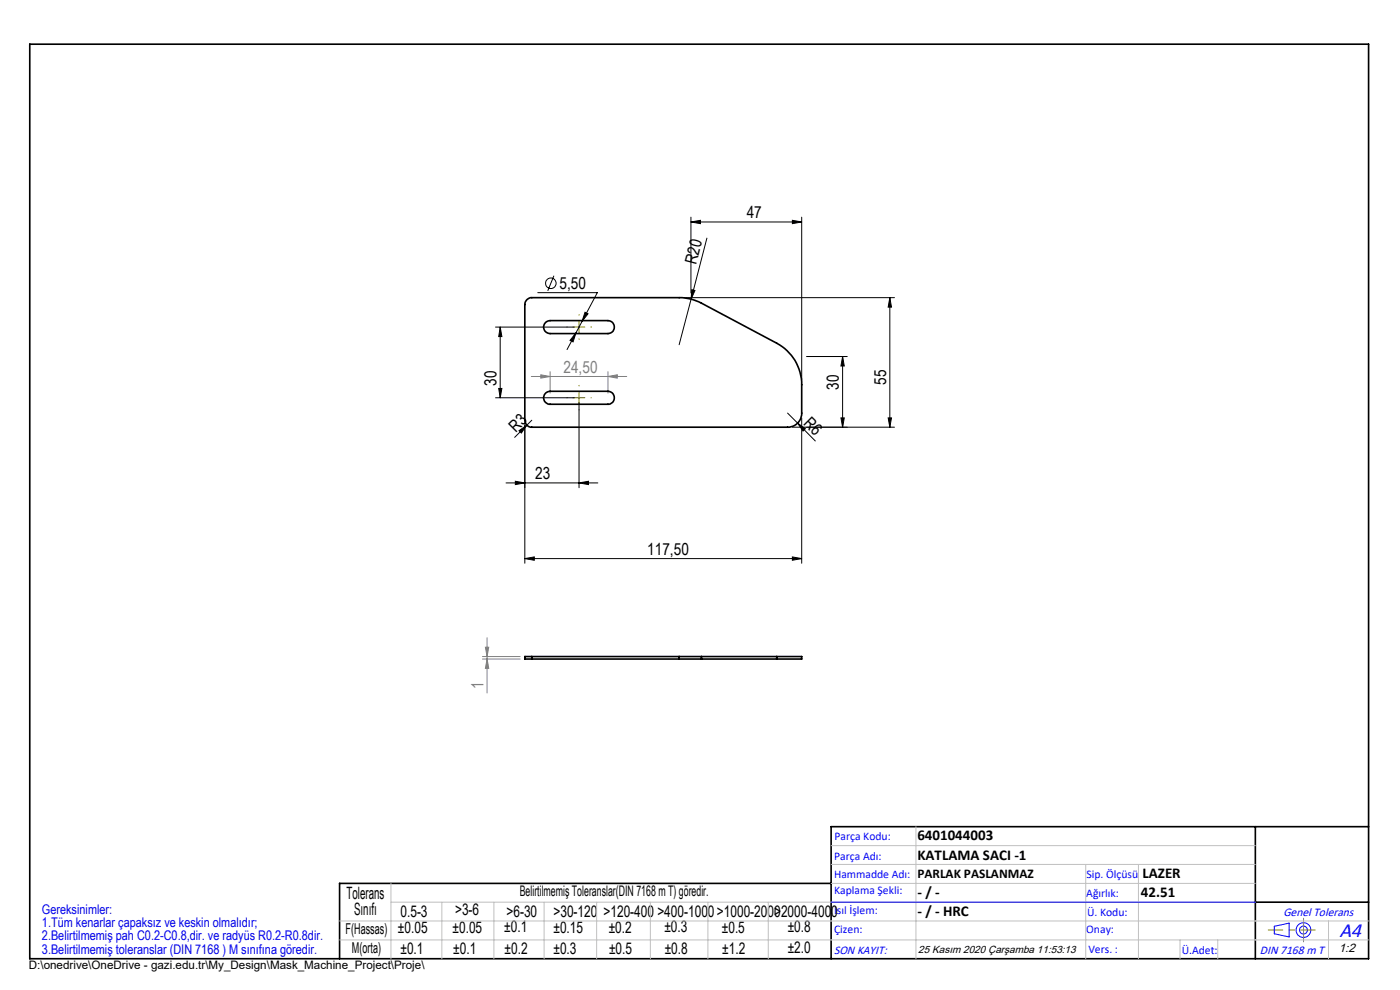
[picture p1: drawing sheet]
<svg xmlns="http://www.w3.org/2000/svg" width="297mm" height="210mm" viewBox="0 0 297 210" stroke-linecap="round" stroke-linejoin="round" font-family="sans-serif">
<g fill="none" stroke="#000" stroke-width=".21">
<path d="M117.5 58.5l-1.3 3.2M146.6 47.1l2-.4v.7zM146.6 46.1v16.1M146.6 47.1h23.5M150 50.5l-3.4 13M168.1 46.7l2 .4-2 .3zM170.1 46.1v34.5M105.1 69.4h16.7M106.1 69.4l.4 2h-.7zM106.1 69.4v15M114.1 62.1h12.6l-3.2 6.1M122.2 70.6l-.6 1.9-.7-.3z"/>
<path d="M122.2 70.6l-1.9 3.5M123.5 68.2l-1.3 2.4M124.1 66.2l.6 .4-1.2 1.6zM145.1 63.1h44.7M146.6 63.5l-2.5 9.6M146.8 61.4l.6 .2-.8 1.9zM171.1 75.6h8.6M178.8 75.6v15M178.8 75.6l.3 2h-.7zM188.8 63.1l.3 2h-.7zM188.8 63.1v27.5M105.1 84.4h16.7"/>
<path d="M105.8 82.4h.7l-.4 2zM110.1 91.4l1.7-1.2-1.2 1.7zM111.3 90.1v29.4M112.8 89.1l-3.6 3.7M122.8 85.4v18.1M167.1 87.6l2.1 2.1M168.1 90.6h21.7M169.2 89.7l1.7 1.2-.5 .5zM169.2 89.7l3.8 3.8M170.1 88.6v30.9M178.4 88.6h.7l-.3 2zM188.4 88.6h.7l-.3 2z"/>
<path d="M107.4 102.4h19.4M109.3 102.1l2 .3-2 .4zM111.3 118.5l2-.4v.7zM111.3 118.5h58.8M122.8 102.4l2-.3v.7zM168.1 118.1l2 .4-2 .3z"/>
<circle cx="116.9" cy="60.1" r="1.12"/>
</g>
<g fill="none" stroke="#00f" stroke-width=".21">
<path d="M176.3 191.4h90M270.3 196.5l3.2-.7v2.9l-3.2-.6z"/>
<circle cx="276.5" cy="197.3" r="1.57"/>
<circle cx="276.5" cy="197.3" r=".83"/>
</g>
<path d="M112.7 79.9h20.3M114.7 79.5l2 .4-2 .3zM116.7 78.8v4.6M129 79.9l2-.4v.7zM129 78.8v4.6M102.3 139.8h8M102.3 139.3h8M103 137.3h.7l-.4 2zM103.3 135.3v11.7M103.3 139.8l.4 2h-.7z" fill="none" stroke="#808080" stroke-width=".21"/>
<path d="M120.4 69.4h-.2M122.9 66.9v-.2M122.9 71.9v.1M125.4 69.4h.1M120.4 84.4h-.2M122.9 81.9v-.2M122.9 86.9v.1M125.4 84.4h.1" fill="none" stroke="#808000" stroke-width=".21" stroke-dasharray="15.2 1.3 1.3 1.3"/>
<path d="M121.6 69.4h2.5M122.8 68.1v2.5M121.6 84.4h2.5M122.8 83.1v2.5" fill="none" stroke="#808000" stroke-width=".21"/>
<path d="M6.3 9.4h284v194h-284zM266.3 175.4v28M290.3 175.4h-114v28M176.3 187.4h-104.3v16M266.3 191.4h24" fill="none" stroke="#000" stroke-width=".35"/>
<path d="M279 197.3h-9.9" fill="none" stroke="#f00" stroke-width=".21" stroke-dasharray="15.2 1.3 1.3 1.3" stroke-dashoffset="12.2"/>
<path d="M276.5 197.3v2.5M276.5 197.3v-2.5" fill="none" stroke="#808080" stroke-width=".21" stroke-dasharray="15.2 1.3 1.3 1.3"/>
<g fill="none" stroke="#c0c0c0" stroke-width=".21">
<path d="M176.3 179.4h90M194.3 175.4v28M72 199.4h218.3M72 195.4h218.3M82.9 187.4v16M82.9 191.4h183.4M93.7 191.4v12M104.8 191.4v12M115.4 191.4v12M126.6 191.4v12M138 191.4v12M150.2 191.4v12"/>
<path d="M163 191.4v12M176.3 183.4h90M176.3 187.4h90M230.3 183.4v20M241.5 183.4v20M250.3 199.4v4M258.3 199.4v4M281.8 195.4v8"/>
</g>
<g fill="#000">
<path d="M146.8 61.4l.6 .2-.8 1.9zM110.1 91.4l1.7-1.2-1.2 1.7zM169.2 89.7l1.7 1.2-.5 .5z"/>
<path d="M146.6 47.1l2-.4v.7zM168.1 46.7l2 .4-2 .3z"/>
<path d="M122.2 70.6l-1.3 1.6 .7 .3zM124.1 66.2l-.6 2 1.2-1.6z"/>
<path d="M188.8 63.1l.3 2h-.7zM188.4 88.6h.7l-.3 2zM106.1 69.4l.4 2h-.7zM105.8 82.4h.7l-.4 2z"/>
<path d="M178.4 88.6h.7l-.3 2zM178.8 75.6l.3 2h-.7z"/>
<path d="M122.8 102.4l2-.3v.7zM109.3 102.1l2 .3-2 .4z"/>
<path d="M168.1 118.1l2 .4-2 .3zM111.3 118.5l2-.4v.7z"/>
</g>
<g fill="#808080">
<path d="M103.3 139.8l.4 2h-.7zM103 137.3h.7l-.4 2z"/>
<path d="M114.7 79.5l2 .4-2 .3zM129 79.9l2-.4v.7z"/>
</g>
<g fill="none" stroke="#000" stroke-width=".35">
<path d="M111.7 63.7l.9-.6h31.5a9.8 9.8 0 0 1 4.7 1.2l16 8.5a9.9 9.9 0 0 1 5.3 8.8v6a3 3 0 0 1-3 3h-54.3a1.49 1.49 0 0 1-1.5-1.5v-24.5zM115.8 68.4l.9-.4h12.3a1.38 1.38 0 0 1 1.3 1.4 1.38 1.38 0 0 1-1.3 1.4h-12.3a1.38 1.38 0 0 1-1.3-.9 1.38 1.38 0 0 1 .4-1.5zM115.8 83.4l.9-.4h12.3a1.38 1.38 0 0 1 1.3 1.4 1.38 1.38 0 0 1-1.3 1.4h-12.3a1.37 1.37 0 0 1-1.3-.9 1.37 1.37 0 0 1 .4-1.5zM112.8 139.3h-1.5v.5h1.5M112.8 139.3v.5M112.8 139.8h31.3M112.8 139.3h31.3M144.1 139.8h4.7M144.1 139.3h4.7M144.1 139.3v.5M148.8 139.8h16M148.8 139.3h16"/>
<path d="M148.8 139.3v.5M164.8 139.3h5.3v.5h-5.3M164.8 139.3v.5"/>
</g>
<text font-size="4.4" fill="#00f" x="284.2" y="198.7">A4</text>
<g font-size="3.6">
<text x="73.5" y="190.7">Tolerans</text>
<text x="75.1" y="194.1">Sınıfı</text>
</g>
<g font-size="3.5">
<text x="158.4" y="46.3">47</text>
<text x="147.7" y="56.2" transform="rotate(-75 147.7 56.2)">R20</text>
<text x="118.7" y="61.3">5,50</text>
<text x="105.4" y="81.8" transform="rotate(-90 105.4 81.8)">30</text>
<text x="178" y="82.7" transform="rotate(-90 178 82.7)">30</text>
<text x="188" y="81.7" transform="rotate(-90 188 81.7)">55</text>
<text x="170.3" y="89.8" transform="rotate(45 170.3 89.8)">R6</text>
<text x="109.5" y="91.9" transform="rotate(-45 109.5 91.9)">R3</text>
<text x="113.5" y="101.6">23</text>
<text x="137.3" y="117.7">117,50</text>
</g>
<g font-size="3.5" fill="#808080">
<text x="119.5" y="79">24,50</text>
<text x="102.6" y="146.2" transform="rotate(-90 102.6 146.2)">1</text>
</g>
<g font-size="3.4">
<text x="84.4" y="198">±0.05</text>
<text x="85" y="194.4">0.5-3</text>
<text x="96" y="197.8">±0.05</text>
<text x="96.5" y="194.2">&gt;3-6</text>
<text x="107" y="197.8">±0.1</text>
<text x="107.5" y="194.5">&gt;6-30</text>
<text x="117.4" y="194.5">&gt;30-120</text>
<text x="117.4" y="197.9">±0.15</text>
<text x="128" y="194.5">&gt;120-400</text>
<text x="129.1" y="197.8">±0.2</text>
<text x="139.5" y="194.5">&gt;400-1000&gt;1000-2000&gt;2000-4000</text>
<text x="140.9" y="197.8">±0.3</text>
<text x="153.1" y="197.8">±0.5</text>
<text x="167.1" y="197.7">±0.8</text>
<text x="85" y="202.3">±0.1</text>
<text x="96.2" y="202.3">±0.1</text>
<text x="107" y="202.3">±0.2</text>
<text x="117.4" y="202.4">±0.3</text>
<text x="129.2" y="202.3">±0.5</text>
<text x="141" y="202.3">±0.8</text>
<text x="153.2" y="202.3">±1.2</text>
<text x="167.1" y="202.2">±2.0</text>
</g>
<g font-size="3.2">
<text x="194.6" y="178.2">6401044003</text>
<text x="194.6" y="182.4">KATLAMA SACI -1</text>
<text x="194.6" y="190.2">- / -</text>
<text x="242" y="190.2">42.51</text>
<text x="242.4" y="186.2">LAZER</text>
<text x="194.6" y="194.3">- / - HRC</text>
<text x="73.3" y="198.1">F(Hassas)</text>
<text x="74.7" y="202.2">M(orta)</text>
</g>
<text font-size="3.1" x="110.3" y="190.1">Belirtilmemiş Toleranslar(DIN 7168 m T) göredir.</text>
<text font-size="2.8" x="194.6" y="186.2">PARLAK PASLANMAZ</text>
<g font-size="2.8" fill="#0000e8">
<text x="8.9" y="193.8">Gereksinimler:</text>
<text x="8.9" y="196.6">1.Tüm kenarlar çapaksız ve keskin olmalıdır;</text>
<text x="8.9" y="199.5">2.Belirtilmemiş pah C0.2-C0.8,dir. ve radyüs R0.2-R0.8dir.</text>
<text x="8.9" y="202.3">3.Belirtilmemiş toleranslar (DIN 7168 ) M sınıfına göredir.</text>
</g>
<g font-size="2.6" fill="#00f">
<text x="272.3" y="194.3">Genel Tolerans</text>
<text x="176.9" y="202.3">SON KAYIT:</text>
<text x="267.3" y="202.4">DIN 7168 m T</text>
</g>
<text font-size="2.6" x="284" y="202">1:2</text>
<g font-size="2.5" fill="#00f">
<text x="177" y="178.2">Parça Kodu:</text>
<text x="177" y="182.4">Parça Adı:</text>
<text x="176.9" y="186.2">Hammadde Adı:</text>
<text x="177" y="189.7">Kaplama Şekli:</text>
<text x="230.5" y="190.2">Ağırlık:</text>
<text x="230.5" y="186.2">Sip. Ölçüsü</text>
<text x="176.9" y="193.9">Isıl İşlem:</text>
<text x="177" y="197.8">Çizen:</text>
<text x="230.4" y="197.8">Onay:</text>
<text x="230.6" y="194.3">Ü. Kodu:</text>
<text x="230.9" y="202.1">Vers. :</text>
<text x="250.7" y="202.4">Ü.Adet:</text>
</g>
<text font-size="2.5" x="6.1" y="205.5">D:\onedrive\OneDrive - gazi.edu.tr\My_Design\Mask_Machine_Project\Proje\</text>
<text font-size="2.2" x="194.8" y="202.1">25 Kasım 2020 Çarşamba 11:53:13</text>
</svg>
